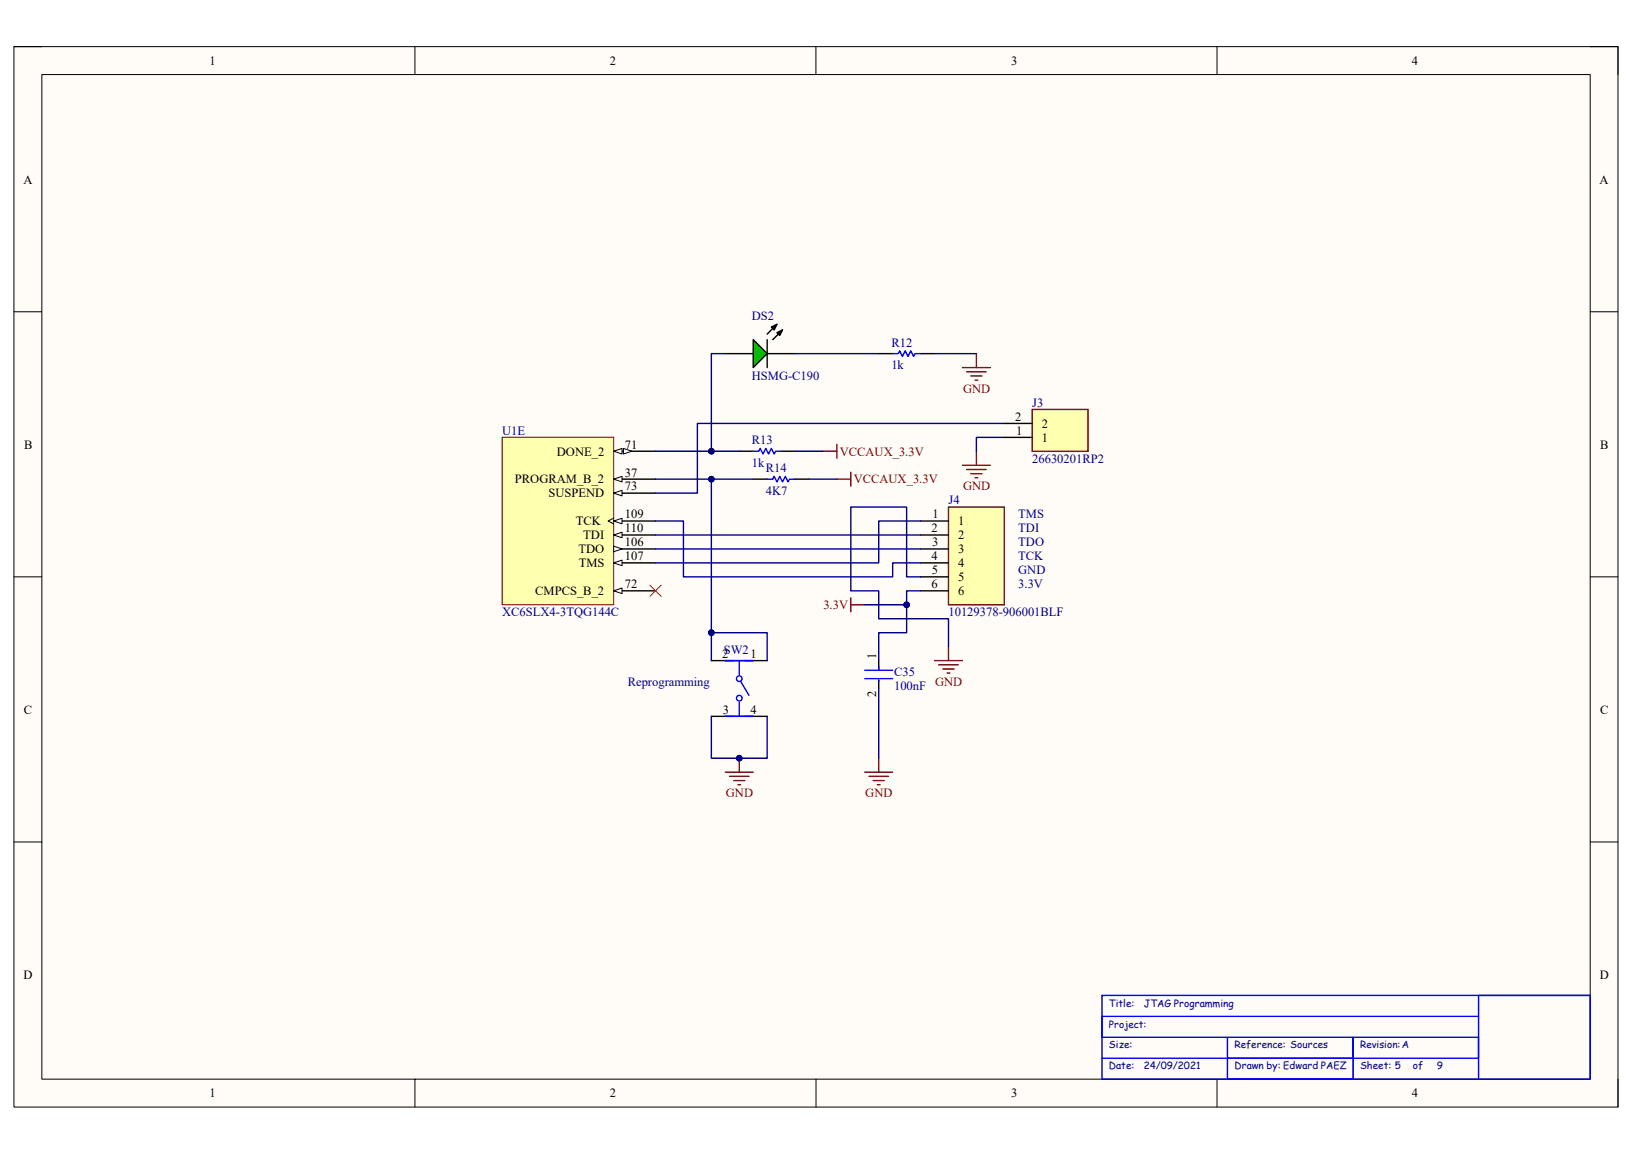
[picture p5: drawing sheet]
<svg xmlns="http://www.w3.org/2000/svg" width="297mm" height="210mm" viewBox="0 0 297 210" stroke-linecap="round" stroke-linejoin="round" font-family="sans-serif">
<path d="M2.5 8.5h292v192.9h-292z" fill="#fffcf8"/>
<path d="M2.5 8.5h292v192.9h-292z" fill="none" stroke="#000" stroke-width=".18"/>
<path d="M7.6 13.6h281.8v182.8h-281.8z" fill="#fffcf8"/>
<g fill="none" stroke="#000" stroke-width=".18">
<path d="M2.5 8.5h5.1M7.6 13.6h281.8v182.8h-281.8zM75.5 8.5v5.1M148.5 8.5v5.1M221.5 8.5v5.1M289.4 8.5h5.1v5.1M2.5 56.7h5.1M289.4 56.7h5.1M2.5 105h5.1M289.4 105h5.1M2.5 153.2h5.1M289.4 153.2h5.1"/>
<path d="M75.5 196.4v5M148.5 196.4v5M221.5 196.4v5M294.5 196.4v5"/>
</g>
<path d="M200.6 181.1h88.8v15.3h-88.8zM223.4 188.7v3.9h22.9v-3.9v7.7h-22.9v-3.8M269.1 184.9h-68.5v3.8h68.5v3.9h-68.5M289.4 181.1h-20.3v15.3" fill="none" stroke="#00f" stroke-width=".25"/>
<path d="M91.4 79.6h20.3v30.4h-20.3z" fill="#ffffb0"/>
<path d="M91.4 79.6h20.3v30.4h-20.3z" fill="none" stroke="#800000" stroke-width=".18"/>
<path d="M111.7 87.2h7.6" fill="none" stroke="#000" stroke-width=".25"/>
<path d="M111.7 87.2l1.5-.5v1z" fill="#f8fcff"/>
<path d="M111.7 87.2l1.5-.5v1z" fill="none" stroke="#000" stroke-width=".18"/>
<path d="M111.7 107.5h7.6" fill="none" stroke="#000" stroke-width=".25"/>
<path d="M111.7 107.5l1.5-.5v1z" fill="#f8fcff"/>
<path d="M111.7 107.5l1.5-.5v1z" fill="none" stroke="#000" stroke-width=".18"/>
<path d="M111.7 82.1h7.6" fill="none" stroke="#000" stroke-width=".25"/>
<path d="M111.7 82.1l1.5-.5v1z" fill="#f8fcff"/>
<path d="M111.7 82.1l1.5-.5v1z" fill="none" stroke="#000" stroke-width=".18"/>
<path d="M113.5 81.6l1.5 .5-1.5 .5z" fill="#f8fcff"/>
<path d="M113.5 81.6l1.5 .5-1.5 .5z" fill="none" stroke="#000" stroke-width=".18"/>
<path d="M111.7 94.8h7.6" fill="none" stroke="#000" stroke-width=".25"/>
<path d="M111.7 94.8l1.5-.5v1z" fill="#f8fcff"/>
<path d="M111.7 94.3l-1 .5 1 .5M111.7 94.8l1.5-.5v1z" fill="none" stroke="#000" stroke-width=".18"/>
<path d="M111.7 97.3h7.6" fill="none" stroke="#000" stroke-width=".25"/>
<path d="M111.7 97.3l1.5-.5v1.1z" fill="#f8fcff"/>
<path d="M111.7 97.3l1.5-.5v1.1z" fill="none" stroke="#000" stroke-width=".18"/>
<path d="M111.7 102.4h7.6" fill="none" stroke="#000" stroke-width=".25"/>
<path d="M111.7 102.4l1.5-.5v1z" fill="#f8fcff"/>
<path d="M111.7 102.4l1.5-.5v1z" fill="none" stroke="#000" stroke-width=".18"/>
<path d="M111.7 99.9h7.6" fill="none" stroke="#000" stroke-width=".25"/>
<path d="M111.7 99.4l1.5 .5-1.5 .5z" fill="#f8fcff"/>
<path d="M111.7 99.4l1.5 .5-1.5 .5z" fill="none" stroke="#000" stroke-width=".18"/>
<path d="M111.7 89.7h7.6" fill="none" stroke="#000" stroke-width=".25"/>
<path d="M111.7 89.7l1.5-.5v1z" fill="#f8fcff"/>
<path d="M111.7 89.7l1.5-.5v1z" fill="none" stroke="#000" stroke-width=".18"/>
<path d="M132 64.3h5.1M139.6 64.3h5.1" fill="none" stroke="#000" stroke-width=".25"/>
<path d="M137.1 61.8l2.5 2.5-2.5 2.6z" fill="#00bf00"/>
<path d="M140.4 59.5l1-.5-.5 1zM141.4 59l-1.8 1.8M137.1 61.8l2.5 2.5-2.5 2.6zM139.6 61.8v5.1M141.4 60.5l1-.5-.5 1zM142.4 60l-1.8 1.8M159.9 64.3h2.6M167.6 64.3h2.5M134.6 82.1h2.5M137.1 87.2h2.5M142.2 82.1h2.5M144.7 87.2h2.5" fill="none" stroke="#000" stroke-width=".25"/>
<path d="M140.4 59.5l1-.5-.5 1zM141.4 60.5l1-.5-.5 1z" fill="#000"/>
<path d="M162.5 64.3h1l.2-.5 .6 1.1 .5-1.1 .5 1.1 .5-1.1 .5 1.1 .2-.6h1.1M137.1 82.1h1l.3-.5 .5 1 .5-1 .5 1 .5-1 .5 1 .3-.5h1M139.6 87.2h1l.3-.5 .5 1 .5-1 .5 1 .5-1 .5 1 .3-.5h1" fill="none" stroke="#00f" stroke-width=".25"/>
<path d="M172.6 92.3h10.2v17.7h-10.2z" fill="#ffffb0"/>
<path d="M172.6 92.3h10.2v17.7h-10.2z" fill="none" stroke="#800000" stroke-width=".25"/>
<path d="M167.6 94.8h5M167.6 97.3h5M167.6 99.9h5M167.6 102.4h5M167.6 105h5M167.6 107.5h5" fill="none" stroke="#000" stroke-width=".25"/>
<path d="M187.9 74.5h10.1v7.6h-10.1z" fill="#ffffb0"/>
<path d="M187.9 74.5h10.1v7.6h-10.1zM134.6 138v2.5M132 140.5h5.1M132.8 141.3h3.5M133.5 142h2.1M134.3 142.8h.5" fill="none" stroke="#800000" stroke-width=".25"/>
<path d="M182.8 79.6h5.1M182.8 77h5.1M129.5 120.2h10.1M129.5 130.3h10.1M159.9 120.2v1.8M159.9 123.7v1.6" fill="none" stroke="#000" stroke-width=".25"/>
<g fill="none" stroke="#00f" stroke-width=".25">
<path d="M132 120.2h5.1M132 130.3h5.1M134.6 120.2v2.5M134.6 127.8v2.5M134.8 124l1.5 2.5M157.4 122h5.1M157.4 123.5h5.1M159.9 121.2v.8M159.9 123.7v.3"/>
<circle cx="134.6" cy="127" r=".51"/>
<circle cx="134.6" cy="123.5" r=".51"/>
</g>
<circle cx="134.6" cy="138" r=".51" fill="#000080"/>
<circle cx="134.6" cy="138" r=".51" fill="none" stroke="#000080" stroke-width=".18"/>
<g fill="none" stroke="#800000" stroke-width=".25">
<path d="M175.2 66.9h5.1M175.9 67.6h3.6M176.7 68.4h2M177.5 69.2h.5M177.7 64.3v2.6M149.8 82.1h2.5M152.3 80.8v2.6M152.3 87.2h2.6M154.9 85.9v2.6M175.2 84.7h5.1M175.9 85.4h3.6M176.7 86.2h2"/>
<path d="M177.5 86.9h.5M177.7 82.1v2.6M154.9 108.8v2.5M154.9 110h2.5M172.6 117.7v2.5M159.9 138v2.5M170.1 120.2h5.1M170.9 121h3.5M171.6 121.7h2M172.4 122.5h.5M157.4 140.5h5.1M158.2 141.3h3.5"/>
<path d="M158.9 142h2M159.7 142.8h.5"/>
</g>
<path d="M118.3 106.5l2 2M120.3 106.5l-2 2" fill="none" stroke="#f00" stroke-width=".18"/>
<path d="M119.3 82.1h15.3" fill="none" stroke="#000080" stroke-width=".25"/>
<circle cx="129.5" cy="82.1" r=".51" fill="#000080"/>
<circle cx="129.5" cy="82.1" r=".51" fill="none" stroke="#000080" stroke-width=".18"/>
<path d="M119.3 87.2h17.8M144.7 82.1h5.1M147.2 87.2h5.1" fill="none" stroke="#000080" stroke-width=".25"/>
<circle cx="129.5" cy="87.2" r=".51" fill="#000080"/>
<circle cx="129.5" cy="87.2" r=".51" fill="none" stroke="#000080" stroke-width=".18"/>
<path d="M129.5 87.2v33" fill="none" stroke="#000080" stroke-width=".25"/>
<circle cx="129.5" cy="115.1" r=".51" fill="#000080"/>
<circle cx="129.5" cy="115.1" r=".51" fill="none" stroke="#000080" stroke-width=".18"/>
<circle cx="129.5" cy="87.2" r=".51" fill="#000080"/>
<circle cx="129.5" cy="87.2" r=".51" fill="none" stroke="#000080" stroke-width=".18"/>
<path d="M129.5 115.1h10.1v5.1" fill="none" stroke="#000080" stroke-width=".25"/>
<circle cx="129.5" cy="115.1" r=".51" fill="#000080"/>
<circle cx="129.5" cy="115.1" r=".51" fill="none" stroke="#000080" stroke-width=".18"/>
<path d="M129.5 130.3v7.7h10.1v-7.7" fill="none" stroke="#000080" stroke-width=".25"/>
<circle cx="134.6" cy="138" r=".51" fill="#000080"/>
<circle cx="134.6" cy="138" r=".51" fill="none" stroke="#000080" stroke-width=".18"/>
<path d="M132 64.3h-2.5v17.8" fill="none" stroke="#000080" stroke-width=".25"/>
<circle cx="129.5" cy="82.1" r=".51" fill="#000080"/>
<circle cx="129.5" cy="82.1" r=".51" fill="none" stroke="#000080" stroke-width=".18"/>
<path d="M144.7 64.3h15.2M170.1 64.3h7.6M182.8 79.6h-5.1v2.5M182.8 77h-55.9v12.7h-7.6M119.3 94.8h5.1v10.2h38.1v-2.6h5.1M119.3 97.3h48.3M119.3 99.9h48.3M167.6 94.8h-7.7v7.6h-40.6M167.6 107.5h-2.6v7.6h-5.1v5.1" fill="none" stroke="#000080" stroke-width=".25"/>
<circle cx="165" cy="110" r=".51" fill="#000080"/>
<circle cx="165" cy="110" r=".51" fill="none" stroke="#000080" stroke-width=".18"/>
<path d="M157.4 110h7.6M159.9 125.3v12.7" fill="none" stroke="#000080" stroke-width=".25"/>
<circle cx="165" cy="110" r=".51" fill="#000080"/>
<circle cx="165" cy="110" r=".51" fill="none" stroke="#000080" stroke-width=".18"/>
<path d="M167.6 105h-2.6v-12.7h-10.1v15.2h5v5.1h12.7v5.1" fill="none" stroke="#000080" stroke-width=".25"/>
<g font-size="2.3">
<text x="38.2" y="11.8">1</text>
<text x="111" y="11.8">2</text>
<text x="184.1" y="11.8">3</text>
<text x="256.9" y="11.8">4</text>
<text x="4.3" y="33.4">A</text>
<text x="291.1" y="33.4">A</text>
<text x="184.8" y="76.6">2</text>
<text x="189.6" y="77.8">2</text>
<text x="4.4" y="81.6">B</text>
<text x="101.4" y="82.9">DONE_2</text>
<text x="113.7" y="81.6">71</text>
<text x="185" y="79.1">1</text>
<text x="189.6" y="80.4">1</text>
<text x="291.2" y="81.6">B</text>
<text x="93.7" y="88">PROGRAM_B_2</text>
<text x="113.7" y="86.7">37</text>
<text x="113.7" y="89.2">73</text>
<text x="99.8" y="90.5">SUSPEND</text>
<text x="104.8" y="95.6">TCK</text>
<text x="113.7" y="94.3">109</text>
<text x="169.7" y="94.3">1</text>
<text x="174.4" y="95.6">1</text>
<text x="105.3" y="100.7">TDO</text>
<text x="106.2" y="98.1">TDI</text>
<text x="113.7" y="96.9">110</text>
<text x="113.7" y="99.4">106</text>
<text x="113.7" y="101.9">107</text>
<text x="169.5" y="101.9">4</text>
<text x="169.6" y="96.9">2</text>
<text x="169.6" y="99.4">3</text>
<text x="174.4" y="98.1">2</text>
<text x="174.4" y="100.7">3</text>
<text x="105.3" y="103.2">TMS</text>
<text x="113.7" y="107">72</text>
<text x="169.5" y="107">6</text>
<text x="169.6" y="104.5">5</text>
<text x="174.4" y="103.2">4</text>
<text x="174.4" y="105.7">5</text>
<text x="97.4" y="108.3">CMPCS_B_2</text>
<text x="174.4" y="108.3">6</text>
<text x="131.5" y="119.7">2</text>
<text x="136.6" y="119.7">1</text>
<text x="159.4" y="120" transform="rotate(-90 159.4 120)">1</text>
<text x="4.4" y="129.9">C</text>
<text x="131.6" y="129.9">3</text>
<text x="136.6" y="129.9">4</text>
<text x="159.4" y="126.8" transform="rotate(-90 159.4 126.8)">2</text>
<text x="291.2" y="129.9">C</text>
<text x="4.3" y="178.1">D</text>
<text x="291.2" y="178.1">D</text>
<text x="38.2" y="199.7">1</text>
<text x="111" y="199.7">2</text>
<text x="184.1" y="199.7">3</text>
<text x="256.9" y="199.7">4</text>
</g>
<g font-size="2.3" fill="#000080">
<text x="136.8" y="58.3">DS2</text>
<text x="162.2" y="63.1">R12</text>
<text x="136.8" y="69.2">HSMG-C190</text>
<text x="162.2" y="67.2">1k</text>
<text x="187.9" y="74">J3</text>
<text x="91.4" y="79.1">U1E</text>
<text x="136.8" y="80.9">R13</text>
<text x="136.8" y="84.9">1k</text>
<text x="139.4" y="86">R14</text>
<text x="187.9" y="84.2">26630201RP2</text>
<text x="139.4" y="90">4K7</text>
<text x="172.6" y="91.8">J4</text>
<text x="185.3" y="94.3">TMS</text>
<text x="185.3" y="96.9">TDI</text>
<text x="185.3" y="99.4">TDO</text>
<text x="185.3" y="101.9">TCK</text>
<text x="185.3" y="104.5">GND</text>
<text x="185.3" y="107">3.3V</text>
<text x="91.4" y="112.1">XC6SLX4-3TQG144C</text>
<text x="172.6" y="112.1">10129378-906001BLF</text>
<text x="131.8" y="119">SW2</text>
<text x="114.3" y="124.8">Reprogramming</text>
<text x="162.7" y="123">C35</text>
<text x="162.7" y="125.6">100nF</text>
</g>
<g font-size="2.3" fill="#800000">
<text x="175.3" y="71.5">GND</text>
<text x="152.8" y="82.9">VCCAUX_3.3V</text>
<text x="155.4" y="88">VCCAUX_3.3V</text>
<text x="175.3" y="89.2">GND</text>
<text x="149.9" y="110.8">3.3V</text>
<text x="170.2" y="124.8">GND</text>
<text x="132.1" y="145.1">GND</text>
<text x="157.5" y="145.1">GND</text>
</g>
<g font-size="1.8" fill="#000080">
<text x="201.8" y="183.2">Title:</text>
<text x="208.2" y="183.2">JTAG Programming</text>
<text x="201.8" y="190.8">Size:</text>
<text x="201.8" y="187">Project:</text>
<text x="224.7" y="190.8">Reference: Sources</text>
<text x="247.5" y="190.8">Revision:A</text>
<text x="201.8" y="194.6">Date:</text>
<text x="208.2" y="194.6">24/09/2021</text>
<text x="224.7" y="194.6">Drawn by: Edward PAEZ</text>
<text x="247.5" y="194.6">Sheet: 5</text>
<text x="257.2" y="194.6">of</text>
<text x="261.5" y="194.6">9</text>
</g>
</svg>
